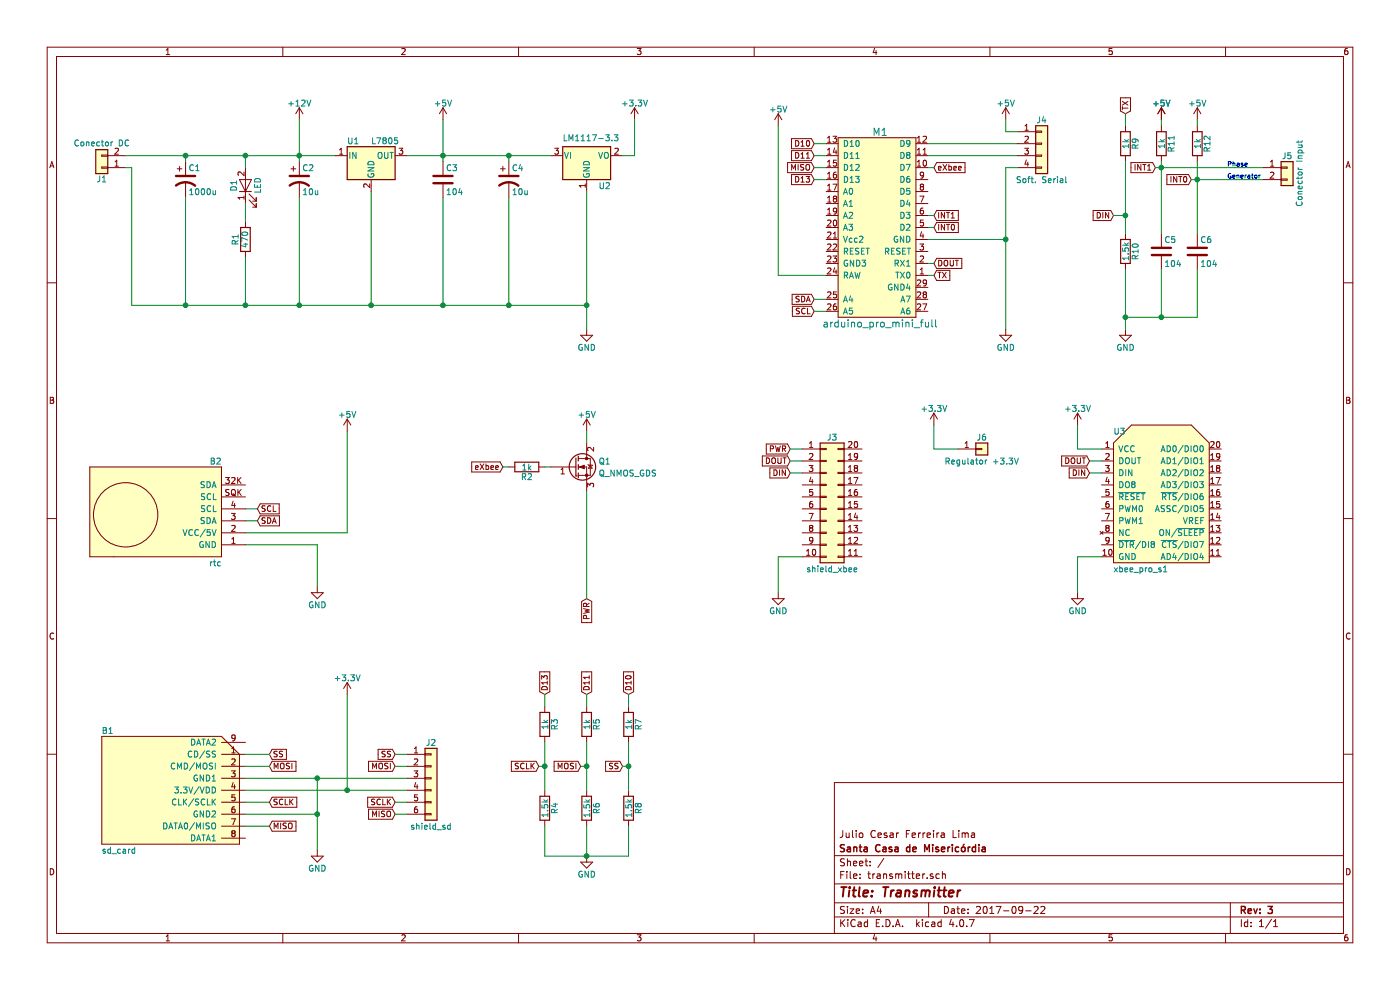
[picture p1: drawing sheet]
EESchema Schematic File Version 2
LIBS:transmitter-rescue
LIBS:power
LIBS:device
LIBS:switches
LIBS:relays
LIBS:motors
LIBS:transistors
LIBS:conn
LIBS:linear
LIBS:regul
LIBS:74xx
LIBS:cmos4000
LIBS:adc-dac
LIBS:memory
LIBS:xilinx
LIBS:microcontrollers
LIBS:dsp
LIBS:microchip
LIBS:analog_switches
LIBS:motorola
LIBS:texas
LIBS:intel
LIBS:audio
LIBS:interface
LIBS:digital-audio
LIBS:philips
LIBS:display
LIBS:cypress
LIBS:siliconi
LIBS:opto
LIBS:atmel
LIBS:contrib
LIBS:valves
LIBS:rtc
LIBS:sd_card
LIBS:arduino
LIBS:xbee
LIBS:Velocimetro-cache
LIBS:transmitter-cache
EELAYER 25 0
EELAYER END
$Descr A4 11693 8268
encoding utf-8
Sheet 1 1
Title "Transmitter"
Date "2017-09-22"
Rev "3"
Comp "Santa Casa de Misericórdia"
Comment1 "Julio Cesar Ferreira Lima"
Comment2 ""
Comment3 ""
Comment4 ""
$EndDescr
$Comp
L +3.3V #PWR01
U 1 1
P 5300 1000
F 0 "#PWR01" H 5300 850 50  0001 C CNN
F 1 "+3.3V" H 5300 1140 50  0000 C CNN
F 2 "" H 5300 1000 50  0001 C CNN
F 3 "" H 5300 1000 50  0001 C CNN
	1    5300 1000
	1    0    0    -1  
$EndComp
$Comp
L +5V #PWR02
U 1 1
P 3700 1000
F 0 "#PWR02" H 3700 850 50  0001 C CNN
F 1 "+5V" H 3700 1140 50  0000 C CNN
F 2 "" H 3700 1000 50  0001 C CNN
F 3 "" H 3700 1000 50  0001 C CNN
	1    3700 1000
	1    0    0    -1  
$EndComp
$Comp
L +12V #PWR03
U 1 1
P 2500 1000
F 0 "#PWR03" H 2500 850 50  0001 C CNN
F 1 "+12V" H 2500 1140 50  0000 C CNN
F 2 "" H 2500 1000 50  0001 C CNN
F 3 "" H 2500 1000 50  0001 C CNN
	1    2500 1000
	1    0    0    -1  
$EndComp
$Comp
L CP1 C2
U 1 1
P 2500 1500
F 0 "C2" H 2525 1600 50  0000 L CNN
F 1 "10u" H 2525 1400 50  0000 L CNN
F 2 "Capacitors_THT:C_Axial_L3.8mm_D2.6mm_P7.50mm_Horizontal" H 2500 1500 50  0001 C CNN
F 3 "" H 2500 1500 50  0001 C CNN
	1    2500 1500
	1    0    0    -1  
$EndComp
$Comp
L C C3
U 1 1
P 3700 1500
F 0 "C3" H 3725 1600 50  0000 L CNN
F 1 "104" H 3725 1400 50  0000 L CNN
F 2 "Capacitors_THT:C_Axial_L3.8mm_D2.6mm_P7.50mm_Horizontal" H 3738 1350 50  0001 C CNN
F 3 "" H 3700 1500 50  0001 C CNN
	1    3700 1500
	1    0    0    -1  
$EndComp
$Comp
L Conn_01x02 J1
U 1 1
P 850 1400
F 0 "J1" H 850 1500 50  0000 C CNN
F 1 "Conector DC" H 850 1200 50  0000 C CNN
F 2 "TerminalBlock_Phoenix:TerminalBlock_Phoenix_MPT-2.54mm_2pol" H 850 1400 50  0001 C CNN
F 3 "" H 850 1400 50  0001 C CNN
	1    850  1400
	-1   0    0    1   
$EndComp
$Comp
L +5V #PWR04
U 1 1
P 6500 1050
F 0 "#PWR04" H 6500 900 50  0001 C CNN
F 1 "+5V" H 6500 1190 50  0000 C CNN
F 2 "" H 6500 1050 50  0001 C CNN
F 3 "" H 6500 1050 50  0001 C CNN
	1    6500 1050
	1    0    0    -1  
$EndComp
$Comp
L R R12
U 1 1
P 10000 1200
F 0 "R12" V 10080 1200 50  0000 C CNN
F 1 "1k" V 10000 1200 50  0000 C CNN
F 2 "Resistors_THT:R_Axial_DIN0204_L3.6mm_D1.6mm_P5.08mm_Horizontal" V 9930 1200 50  0001 C CNN
F 3 "" H 10000 1200 50  0001 C CNN
	1    10000 1200
	1    0    0    -1  
$EndComp
$Comp
L +5V #PWR05
U 1 1
P 10000 1000
F 0 "#PWR05" H 10000 850 50  0001 C CNN
F 1 "+5V" H 10000 1140 50  0000 C CNN
F 2 "" H 10000 1000 50  0001 C CNN
F 3 "" H 10000 1000 50  0001 C CNN
	1    10000 1000
	1    0    0    -1  
$EndComp
$Comp
L R R11
U 1 1
P 9700 1200
F 0 "R11" V 9780 1200 50  0000 C CNN
F 1 "1k" V 9700 1200 50  0000 C CNN
F 2 "Resistors_THT:R_Axial_DIN0204_L3.6mm_D1.6mm_P5.08mm_Horizontal" V 9630 1200 50  0001 C CNN
F 3 "" H 9700 1200 50  0001 C CNN
	1    9700 1200
	1    0    0    -1  
$EndComp
$Comp
L +5V #PWR06
U 1 1
P 9700 1000
F 0 "#PWR06" H 9700 850 50  0001 C CNN
F 1 "+5V" H 9700 1140 50  0000 C CNN
F 2 "" H 9700 1000 50  0001 C CNN
F 3 "" H 9700 1000 50  0001 C CNN
	1    9700 1000
	1    0    0    -1  
$EndComp
$Comp
L C C6
U 1 1
P 10000 2100
F 0 "C6" H 10025 2200 50  0000 L CNN
F 1 "104" H 10025 2000 50  0000 L CNN
F 2 "Capacitors_THT:C_Axial_L3.8mm_D2.6mm_P7.50mm_Horizontal" H 10038 1950 50  0001 C CNN
F 3 "" H 10000 2100 50  0001 C CNN
	1    10000 2100
	1    0    0    -1  
$EndComp
$Comp
L C C5
U 1 1
P 9700 2100
F 0 "C5" H 9725 2200 50  0000 L CNN
F 1 "104" H 9725 2000 50  0000 L CNN
F 2 "Capacitors_THT:C_Axial_L3.8mm_D2.6mm_P7.50mm_Horizontal" H 9738 1950 50  0001 C CNN
F 3 "" H 9700 2100 50  0001 C CNN
	1    9700 2100
	1    0    0    -1  
$EndComp
$Comp
L +5V #PWR07
U 1 1
P 9700 1000
F 0 "#PWR07" H 9700 850 50  0001 C CNN
F 1 "+5V" H 9700 1140 50  0000 C CNN
F 2 "" H 9700 1000 50  0001 C CNN
F 3 "" H 9700 1000 50  0001 C CNN
	1    9700 1000
	1    0    0    -1  
$EndComp
$Comp
L R R10
U 1 1
P 9400 2100
F 0 "R10" V 9480 2100 50  0000 C CNN
F 1 "1.5k" V 9400 2100 50  0000 C CNN
F 2 "Resistors_THT:R_Axial_DIN0204_L3.6mm_D1.6mm_P5.08mm_Horizontal" V 9330 2100 50  0001 C CNN
F 3 "" H 9400 2100 50  0001 C CNN
	1    9400 2100
	1    0    0    -1  
$EndComp
$Comp
L R R9
U 1 1
P 9400 1200
F 0 "R9" V 9480 1200 50  0000 C CNN
F 1 "1k" V 9400 1200 50  0000 C CNN
F 2 "Resistors_THT:R_Axial_DIN0204_L3.6mm_D1.6mm_P5.08mm_Horizontal" V 9330 1200 50  0001 C CNN
F 3 "" H 9400 1200 50  0001 C CNN
	1    9400 1200
	1    0    0    -1  
$EndComp
Text GLabel 9100 3850 0    47   Input ~ 0
DOUT
Text GLabel 9100 3950 0    47   Input ~ 0
DIN
Text GLabel 7800 2200 2    47   Input ~ 0
DOUT
Text GLabel 7800 2300 2    47   Input ~ 0
TX
Text GLabel 9400 950  1    47   Input ~ 0
TX
$Comp
L sd_card B1
U 1 1
P 1400 6550
F 0 "B1" V 950 6000 50  0000 L CNN
F 1 "sd_card" V 1950 6000 50  0000 L CNN
F 2 "SD CARD" H 1000 5850 50  0001 L CNN
F 3 "" H 450 6900 50  0001 C CNN
	1    1400 6550
	0    1    1    0   
$EndComp
$Comp
L R R4
U 1 1
P 4550 6750
F 0 "R4" V 4630 6750 50  0000 C CNN
F 1 "1.5k" V 4550 6750 50  0000 C CNN
F 2 "Resistors_THT:R_Axial_DIN0204_L3.6mm_D1.6mm_P5.08mm_Horizontal" V 4480 6750 50  0001 C CNN
F 3 "" H 4550 6750 50  0001 C CNN
	1    4550 6750
	1    0    0    -1  
$EndComp
$Comp
L R R3
U 1 1
P 4550 6050
F 0 "R3" V 4630 6050 50  0000 C CNN
F 1 "1k" V 4550 6050 50  0000 C CNN
F 2 "Resistors_THT:R_Axial_DIN0204_L3.6mm_D1.6mm_P5.08mm_Horizontal" V 4480 6050 50  0001 C CNN
F 3 "" H 4550 6050 50  0001 C CNN
	1    4550 6050
	1    0    0    -1  
$EndComp
Text GLabel 4550 5800 1    47   Input ~ 0
D13
$Comp
L GND #PWR08
U 1 1
P 2650 7100
F 0 "#PWR08" H 2650 6850 50  0001 C CNN
F 1 "GND" H 2650 6950 50  0000 C CNN
F 2 "" H 2650 7100 50  0001 C CNN
F 3 "" H 2650 7100 50  0001 C CNN
	1    2650 7100
	1    0    0    -1  
$EndComp
Text GLabel 2250 6900 2    47   Input ~ 0
MISO
Text GLabel 2250 6400 2    47   Input ~ 0
MOSI
Text GLabel 2250 6300 2    47   Input ~ 0
SS
Text GLabel 2250 6700 2    47   Input ~ 0
SCLK
$Comp
L +3.3V #PWR09
U 1 1
P 2900 5800
F 0 "#PWR09" H 2900 5650 50  0001 C CNN
F 1 "+3.3V" H 2900 5940 50  0000 C CNN
F 2 "" H 2900 5800 50  0001 C CNN
F 3 "" H 2900 5800 50  0001 C CNN
	1    2900 5800
	1    0    0    -1  
$EndComp
$Comp
L R R6
U 1 1
P 4900 6750
F 0 "R6" V 4980 6750 50  0000 C CNN
F 1 "1.5k" V 4900 6750 50  0000 C CNN
F 2 "Resistors_THT:R_Axial_DIN0204_L3.6mm_D1.6mm_P5.08mm_Horizontal" V 4830 6750 50  0001 C CNN
F 3 "" H 4900 6750 50  0001 C CNN
	1    4900 6750
	1    0    0    -1  
$EndComp
$Comp
L R R5
U 1 1
P 4900 6050
F 0 "R5" V 4980 6050 50  0000 C CNN
F 1 "1k" V 4900 6050 50  0000 C CNN
F 2 "Resistors_THT:R_Axial_DIN0204_L3.6mm_D1.6mm_P5.08mm_Horizontal" V 4830 6050 50  0001 C CNN
F 3 "" H 4900 6050 50  0001 C CNN
	1    4900 6050
	1    0    0    -1  
$EndComp
Text GLabel 4900 5800 1    47   Input ~ 0
D11
$Comp
L R R8
U 1 1
P 5250 6750
F 0 "R8" V 5330 6750 50  0000 C CNN
F 1 "1.5k" V 5250 6750 50  0000 C CNN
F 2 "Resistors_THT:R_Axial_DIN0204_L3.6mm_D1.6mm_P5.08mm_Horizontal" V 5180 6750 50  0001 C CNN
F 3 "" H 5250 6750 50  0001 C CNN
	1    5250 6750
	1    0    0    -1  
$EndComp
$Comp
L R R7
U 1 1
P 5250 6050
F 0 "R7" V 5330 6050 50  0000 C CNN
F 1 "1k" V 5250 6050 50  0000 C CNN
F 2 "Resistors_THT:R_Axial_DIN0204_L3.6mm_D1.6mm_P5.08mm_Horizontal" V 5180 6050 50  0001 C CNN
F 3 "" H 5250 6050 50  0001 C CNN
	1    5250 6050
	1    0    0    -1  
$EndComp
Text GLabel 5250 5800 1    47   Input ~ 0
D10
$Comp
L GND #PWR010
U 1 1
P 4900 7150
F 0 "#PWR010" H 4900 6900 50  0001 C CNN
F 1 "GND" H 4900 7000 50  0000 C CNN
F 2 "" H 4900 7150 50  0001 C CNN
F 3 "" H 4900 7150 50  0001 C CNN
	1    4900 7150
	1    0    0    -1  
$EndComp
Text GLabel 4500 6400 0    47   Input ~ 0
SCLK
Text GLabel 4850 6400 0    47   Input ~ 0
MOSI
Text GLabel 5200 6400 0    47   Input ~ 0
SS
Text GLabel 6800 1300 0    47   Input ~ 0
D11
Text GLabel 6800 1400 0    47   Input ~ 0
MISO
Text GLabel 6800 1500 0    47   Input ~ 0
D13
$Comp
L GND #PWR011
U 1 1
P 2650 4900
F 0 "#PWR011" H 2650 4650 50  0001 C CNN
F 1 "GND" H 2650 4750 50  0000 C CNN
F 2 "" H 2650 4900 50  0001 C CNN
F 3 "" H 2650 4900 50  0001 C CNN
	1    2650 4900
	1    0    0    -1  
$EndComp
$Comp
L +5V #PWR012
U 1 1
P 2900 3600
F 0 "#PWR012" H 2900 3450 50  0001 C CNN
F 1 "+5V" H 2900 3740 50  0000 C CNN
F 2 "" H 2900 3600 50  0001 C CNN
F 3 "" H 2900 3600 50  0001 C CNN
	1    2900 3600
	1    0    0    -1  
$EndComp
Text GLabel 2150 4350 2    47   Input ~ 0
SDA
Text GLabel 2150 4250 2    47   Input ~ 0
SCL
Text GLabel 6800 1200 0    47   Input ~ 0
D10
$Comp
L GND #PWR013
U 1 1
P 9400 2750
F 0 "#PWR013" H 9400 2500 50  0001 C CNN
F 1 "GND" H 9400 2600 50  0000 C CNN
F 2 "" H 9400 2750 50  0001 C CNN
F 3 "" H 9400 2750 50  0001 C CNN
	1    9400 2750
	1    0    0    -1  
$EndComp
$Comp
L GND #PWR014
U 1 1
P 4900 2750
F 0 "#PWR014" H 4900 2500 50  0001 C CNN
F 1 "GND" H 4900 2600 50  0000 C CNN
F 2 "" H 4900 2750 50  0001 C CNN
F 3 "" H 4900 2750 50  0001 C CNN
	1    4900 2750
	1    0    0    -1  
$EndComp
Text GLabel 6800 2500 0    47   Input ~ 0
SDA
Text GLabel 6800 2600 0    47   Input ~ 0
SCL
$Comp
L Conn_01x06 J2
U 1 1
P 3600 6500
F 0 "J2" H 3600 6800 50  0000 C CNN
F 1 "shield_sd" H 3600 6100 50  0000 C CNN
F 2 "Pin_Headers:Pin_Header_Straight_1x06_Pitch2.54mm" H 3600 6500 50  0001 C CNN
F 3 "" H 3600 6500 50  0001 C CNN
	1    3600 6500
	1    0    0    -1  
$EndComp
Text GLabel 3300 6300 0    47   Input ~ 0
SS
Text GLabel 3300 6400 0    47   Input ~ 0
MOSI
Text GLabel 3300 6700 0    47   Input ~ 0
SCLK
Text GLabel 3300 6800 0    47   Input ~ 0
MISO
Text GLabel 7800 1400 2    47   Input ~ 0
eXbee
$Comp
L R R2
U 1 1
P 4400 3900
F 0 "R2" V 4480 3900 50  0000 C CNN
F 1 "1k" V 4400 3900 50  0000 C CNN
F 2 "Resistors_THT:R_Axial_DIN0204_L3.6mm_D1.6mm_P5.08mm_Horizontal" V 4330 3900 50  0001 C CNN
F 3 "" H 4400 3900 50  0001 C CNN
	1    4400 3900
	0    -1   1    0   
$EndComp
Text GLabel 4200 3900 0    47   Input ~ 0
eXbee
$Comp
L LED D1
U 1 1
P 2050 1550
F 0 "D1" H 2050 1650 50  0000 C CNN
F 1 "LED" H 2050 1450 50  0000 C CNN
F 2 "LEDs:LED_D5.0mm" H 2050 1550 50  0001 C CNN
F 3 "" H 2050 1550 50  0001 C CNN
	1    2050 1550
	0    -1   -1   0   
$EndComp
$Comp
L R R1
U 1 1
P 2050 2000
F 0 "R1" V 2130 2000 50  0000 C CNN
F 1 "470" V 2050 2000 50  0000 C CNN
F 2 "Resistors_THT:R_Axial_DIN0204_L3.6mm_D1.6mm_P5.08mm_Horizontal" V 1980 2000 50  0001 C CNN
F 3 "" H 2050 2000 50  0001 C CNN
	1    2050 2000
	-1   0    0    1   
$EndComp
$Comp
L CP1 C1
U 1 1
P 1550 1500
F 0 "C1" H 1575 1600 50  0000 L CNN
F 1 "1000u" H 1575 1400 50  0000 L CNN
F 2 "Capacitors_THT:C_Axial_L3.8mm_D2.6mm_P7.50mm_Horizontal" H 1550 1500 50  0001 C CNN
F 3 "" H 1550 1500 50  0001 C CNN
	1    1550 1500
	1    0    0    -1  
$EndComp
$Comp
L CP1 C4
U 1 1
P 4250 1500
F 0 "C4" H 4275 1600 50  0000 L CNN
F 1 "10u" H 4275 1400 50  0000 L CNN
F 2 "Capacitors_THT:C_Axial_L3.8mm_D2.6mm_P7.50mm_Horizontal" H 4250 1500 50  0001 C CNN
F 3 "" H 4250 1500 50  0001 C CNN
	1    4250 1500
	1    0    0    -1  
$EndComp
$Comp
L Conn_01x02 J5
U 1 1
P 10750 1400
F 0 "J5" H 10750 1500 50  0000 C CNN
F 1 "Conector Input" V 10850 1350 50  0000 C CNN
F 2 "TerminalBlock_Phoenix:TerminalBlock_Phoenix_MPT-2.54mm_2pol" H 10750 1400 50  0001 C CNN
F 3 "" H 10750 1400 50  0001 C CNN
	1    10750 1400
	1    0    0    -1  
$EndComp
Text Notes 10250 1400 0    39   ~ 0
Phase\n
Text Notes 10250 1500 0    39   ~ 0
Generator
$Comp
L LM1117-3.3 U2
U 1 1
P 4900 1300
F 0 "U2" H 5050 1050 50  0000 C CNN
F 1 "LM1117-3.3" H 4700 1450 50  0000 L CNN
F 2 "" H 4900 1300 50  0001 C CNN
F 3 "" H 4900 1300 50  0001 C CNN
	1    4900 1300
	1    0    0    -1  
$EndComp
Text GLabel 7800 1900 2    47   Input ~ 0
INT0
Text GLabel 7800 1800 2    47   Input ~ 0
INT1
Text GLabel 9650 1400 0    47   Input ~ 0
INT1
Text GLabel 9950 1500 0    47   Input ~ 0
INT0
Text GLabel 4900 5000 3    47   Input ~ 0
PWR
Text GLabel 9300 1800 0    47   Input ~ 0
DIN
$Comp
L Conn_02x10_Counter_Clockwise J3
U 1 1
P 6900 4150
F 0 "J3" H 6950 4650 50  0000 C CNN
F 1 "shield_xbee" H 6950 3550 50  0000 C CNN
F 2 "Galeguinho:shield_xbee" H 6900 4150 50  0001 C CNN
F 3 "" H 6900 4150 50  0001 C CNN
	1    6900 4150
	1    0    0    -1  
$EndComp
Text GLabel 6600 3850 0    47   Input ~ 0
DOUT
Text GLabel 6600 3950 0    47   Input ~ 0
DIN
$Comp
L +5V #PWR015
U 1 1
P 4900 3600
F 0 "#PWR015" H 4900 3450 50  0001 C CNN
F 1 "+5V" H 4900 3740 50  0000 C CNN
F 2 "" H 4900 3600 50  0001 C CNN
F 3 "" H 4900 3600 50  0001 C CNN
	1    4900 3600
	1    0    0    -1  
$EndComp
$Comp
L +3.3V #PWR016
U 1 1
P 9000 3550
F 0 "#PWR016" H 9000 3400 50  0001 C CNN
F 1 "+3.3V" H 9000 3690 50  0000 C CNN
F 2 "" H 9000 3550 50  0001 C CNN
F 3 "" H 9000 3550 50  0001 C CNN
	1    9000 3550
	1    0    0    -1  
$EndComp
$Comp
L GND #PWR017
U 1 1
P 9000 4950
F 0 "#PWR017" H 9000 4700 50  0001 C CNN
F 1 "GND" H 9000 4800 50  0000 C CNN
F 2 "" H 9000 4950 50  0001 C CNN
F 3 "" H 9000 4950 50  0001 C CNN
	1    9000 4950
	1    0    0    -1  
$EndComp
Text GLabel 6600 3750 0    47   Input ~ 0
PWR
$Comp
L xbee_pro_s1 U3
U 1 1
P 9700 4150
F 0 "U3" H 9300 4700 50  0000 L CNN
F 1 "xbee_pro_s1" H 9300 3550 50  0000 L CNN
F 2 "XBEE" H 9300 3450 50  0001 L CNN
F 3 "" H 9200 4550 50  0001 C CNN
	1    9700 4150
	1    0    0    -1  
$EndComp
$Comp
L GND #PWR018
U 1 1
P 6500 4950
F 0 "#PWR018" H 6500 4700 50  0001 C CNN
F 1 "GND" H 6500 4800 50  0000 C CNN
F 2 "" H 6500 4950 50  0001 C CNN
F 3 "" H 6500 4950 50  0001 C CNN
	1    6500 4950
	1    0    0    -1  
$EndComp
Connection ~ 10000 1500
Connection ~ 9700 1400
Wire Wire Line
	9300 1800 9400 1800
Wire Wire Line
	2050 4250 2150 4250
Wire Wire Line
	2150 4350 2050 4350
Wire Wire Line
	2900 4450 2050 4450
Wire Wire Line
	2050 4550 2650 4550
Wire Wire Line
	6800 1200 6900 1200
Wire Wire Line
	2650 4550 2650 4900
Wire Wire Line
	2900 3600 2900 4450
Wire Wire Line
	6800 1500 6900 1500
Wire Wire Line
	6900 1400 6800 1400
Wire Wire Line
	6800 1300 6900 1300
Connection ~ 5250 6400
Wire Wire Line
	5200 6400 5250 6400
Connection ~ 4900 6400
Wire Wire Line
	4850 6400 4900 6400
Connection ~ 4550 6400
Wire Wire Line
	4500 6400 4550 6400
Connection ~ 4900 7150
Wire Wire Line
	4900 6900 4900 7150
Wire Wire Line
	5250 7150 5250 6900
Wire Wire Line
	4550 7150 5250 7150
Wire Wire Line
	2050 6300 2250 6300
Wire Wire Line
	2050 6400 2250 6400
Wire Wire Line
	5250 5800 5250 5900
Wire Wire Line
	5250 6200 5250 6600
Wire Wire Line
	4900 5800 4900 5900
Wire Wire Line
	4900 6200 4900 6600
Wire Wire Line
	2050 6700 2250 6700
Wire Wire Line
	2050 6900 2250 6900
Wire Wire Line
	2650 6500 2650 7100
Wire Wire Line
	4550 5800 4550 5900
Wire Wire Line
	4550 6200 4550 6600
Wire Wire Line
	4550 6900 4550 7150
Wire Wire Line
	9400 950  9400 1050
Connection ~ 9400 1800
Wire Wire Line
	7750 2300 7800 2300
Wire Wire Line
	7800 2200 7750 2200
Wire Wire Line
	9200 3950 9100 3950
Wire Wire Line
	9100 3850 9200 3850
Wire Wire Line
	9400 1350 9400 1950
Wire Wire Line
	9400 2250 9400 2750
Connection ~ 9400 2650
Wire Wire Line
	10000 2650 10000 2250
Wire Wire Line
	6500 1050 6500 2300
Wire Wire Line
	9400 2650 10000 2650
Wire Wire Line
	10000 1000 10000 1050
Wire Wire Line
	9700 1000 9700 1050
Wire Wire Line
	10000 1350 10000 1950
Wire Wire Line
	9700 1350 9700 1950
Wire Wire Line
	1100 2550 4900 2550
Connection ~ 4900 2550
Connection ~ 2500 2550
Wire Wire Line
	1100 1400 1100 2550
Wire Wire Line
	1050 1400 1100 1400
Connection ~ 3700 2550
Wire Wire Line
	3700 2550 3700 1650
Connection ~ 3700 1300
Wire Wire Line
	3700 1000 3700 1350
Connection ~ 3100 2550
Wire Wire Line
	2500 1650 2500 2550
Connection ~ 2500 1300
Wire Wire Line
	3100 2550 3100 1600
Wire Wire Line
	5300 1000 5300 1300
Wire Wire Line
	1050 1300 2800 1300
Wire Wire Line
	2500 1000 2500 1350
Wire Wire Line
	2650 6800 2050 6800
Connection ~ 2650 6800
Wire Wire Line
	2900 6600 2900 5800
Wire Wire Line
	2050 6500 3400 6500
Wire Wire Line
	2050 6600 3400 6600
Connection ~ 2900 6600
Connection ~ 2650 6500
Wire Wire Line
	3300 6300 3400 6300
Wire Wire Line
	3300 6400 3400 6400
Wire Wire Line
	3300 6700 3400 6700
Wire Wire Line
	3300 6800 3400 6800
Wire Wire Line
	7750 1200 8500 1200
Wire Wire Line
	7750 1300 8500 1300
Wire Wire Line
	7800 1400 7750 1400
Wire Wire Line
	4550 3900 4600 3900
Wire Wire Line
	4250 3900 4200 3900
Wire Wire Line
	5300 1300 5200 1300
Wire Wire Line
	2050 1400 2050 1300
Connection ~ 2050 1300
Wire Wire Line
	2050 1700 2050 1850
Wire Wire Line
	2050 2150 2050 2550
Connection ~ 2050 2550
Wire Wire Line
	1550 1350 1550 1300
Connection ~ 1550 1300
Wire Wire Line
	1550 1650 1550 2550
Connection ~ 1550 2550
Wire Wire Line
	4250 1650 4250 2550
Connection ~ 4250 2550
Wire Wire Line
	3400 1300 4600 1300
Wire Wire Line
	4250 1350 4250 1300
Connection ~ 4250 1300
Wire Wire Line
	4900 1600 4900 2750
Wire Wire Line
	7750 1900 7800 1900
Wire Wire Line
	7750 1800 7800 1800
Wire Wire Line
	9650 1400 10550 1400
Wire Wire Line
	9950 1500 10550 1500
Wire Wire Line
	4900 3600 4900 3700
Wire Wire Line
	9000 3750 9200 3750
Wire Wire Line
	4900 4100 4900 5000
Wire Wire Line
	6600 3850 6700 3850
Wire Wire Line
	6600 3950 6700 3950
Wire Wire Line
	9000 3550 9000 3750
Wire Wire Line
	9200 4650 9000 4650
Wire Wire Line
	9000 4650 9000 4950
Wire Wire Line
	6600 3750 6700 3750
Wire Wire Line
	6700 4650 6500 4650
Wire Wire Line
	6500 4650 6500 4950
$Comp
L Conn_01x04 J4
U 1 1
P 8700 1200
F 0 "J4" H 8700 1400 50  0000 C CNN
F 1 "Soft. Serial" H 8700 900 50  0000 C CNN
F 2 "Pin_Headers:Pin_Header_Straight_1x04_Pitch2.54mm" H 8700 1200 50  0001 C CNN
F 3 "" H 8700 1200 50  0001 C CNN
	1    8700 1200
	1    0    0    -1  
$EndComp
$Comp
L +5V #PWR019
U 1 1
P 8400 1000
F 0 "#PWR019" H 8400 850 50  0001 C CNN
F 1 "+5V" H 8400 1140 50  0000 C CNN
F 2 "" H 8400 1000 50  0001 C CNN
F 3 "" H 8400 1000 50  0001 C CNN
	1    8400 1000
	1    0    0    -1  
$EndComp
Wire Wire Line
	8400 1000 8400 1100
Wire Wire Line
	8400 1100 8500 1100
Wire Wire Line
	8400 1400 8500 1400
Wire Wire Line
	8400 1400 8400 2750
$Comp
L GND #PWR020
U 1 1
P 8400 2750
F 0 "#PWR020" H 8400 2500 50  0001 C CNN
F 1 "GND" H 8400 2600 50  0000 C CNN
F 2 "" H 8400 2750 50  0001 C CNN
F 3 "" H 8400 2750 50  0001 C CNN
	1    8400 2750
	1    0    0    -1  
$EndComp
Wire Wire Line
	9700 2250 9700 2650
Connection ~ 9700 2650
$Comp
L arduino_pro_mini_full M1
U 1 1
P 7350 1700
F 0 "M1" H 7350 2300 60  0000 C CNN
F 1 "arduino_pro_mini_full" H 7350 700 60  0000 C CNN
F 2 "Galeguinho:arduino_pro_mini_full" H 7350 2500 60  0001 C CNN
F 3 "https://store.arduino.cc/usa/arduino-pro-mini" H 7400 2400 60  0001 C CNN
	1    7350 1700
	1    0    0    -1  
$EndComp
Wire Wire Line
	6800 2500 6900 2500
Wire Wire Line
	6800 2600 6900 2600
$Comp
L L7805 U1
U 1 1
P 3100 1300
F 0 "U1" H 2950 1425 50  0000 C CNN
F 1 "L7805" H 3100 1425 50  0000 L CNN
F 2 "TO_SOT_Packages_THT:TO-220-3_Horizontal" H 3125 1150 50  0001 L CIN
F 3 "" H 3100 1250 50  0001 C CNN
	1    3100 1300
	1    0    0    -1  
$EndComp
Wire Wire Line
	6500 2300 6900 2300
Wire Wire Line
	7750 2000 8400 2000
Connection ~ 8400 2000
$Comp
L Conn_01x01 J6
U 1 1
P 8200 3750
F 0 "J6" H 8200 3850 50  0000 C CNN
F 1 "Regulator +3.3V" H 8200 3650 50  0000 C CNN
F 2 "Pin_Headers:Pin_Header_Straight_1x01_Pitch2.54mm" H 8200 3750 50  0001 C CNN
F 3 "" H 8200 3750 50  0001 C CNN
	1    8200 3750
	1    0    0    -1  
$EndComp
$Comp
L rtc B2
U 1 1
P 1450 4050
F 0 "B2" H 1050 4250 50  0000 L CNN
F 1 "rtc" H 1050 3400 50  0000 L CNN
F 2 "Pin_Headers:Pin_Header_Straight_1x06_Pitch2.54mm" H 1050 3300 50  0001 L CNN
F 3 "" H 500 4400 50  0001 C CNN
	1    1450 4050
	-1   0    0    -1  
$EndComp
$Comp
L +3.3V #PWR021
U 1 1
P 7800 3550
F 0 "#PWR021" H 7800 3400 50  0001 C CNN
F 1 "+3.3V" H 7800 3690 50  0000 C CNN
F 2 "" H 7800 3550 50  0001 C CNN
F 3 "" H 7800 3550 50  0001 C CNN
	1    7800 3550
	1    0    0    -1  
$EndComp
Wire Wire Line
	7800 3750 8000 3750
Wire Wire Line
	7800 3550 7800 3750
$Comp
L Q_NMOS_GDS Q1
U 1 1
P 4800 3900
F 0 "Q1" H 5000 3950 50  0000 L CNN
F 1 "Q_NMOS_GDS" H 5000 3850 50  0000 L CNN
F 2 "TO_SOT_Packages_SMD:TO-252-2" H 5000 4000 50  0001 C CNN
F 3 "" H 4800 3900 50  0001 C CNN
	1    4800 3900
	1    0    0    -1  
$EndComp
$EndSCHEMATC
